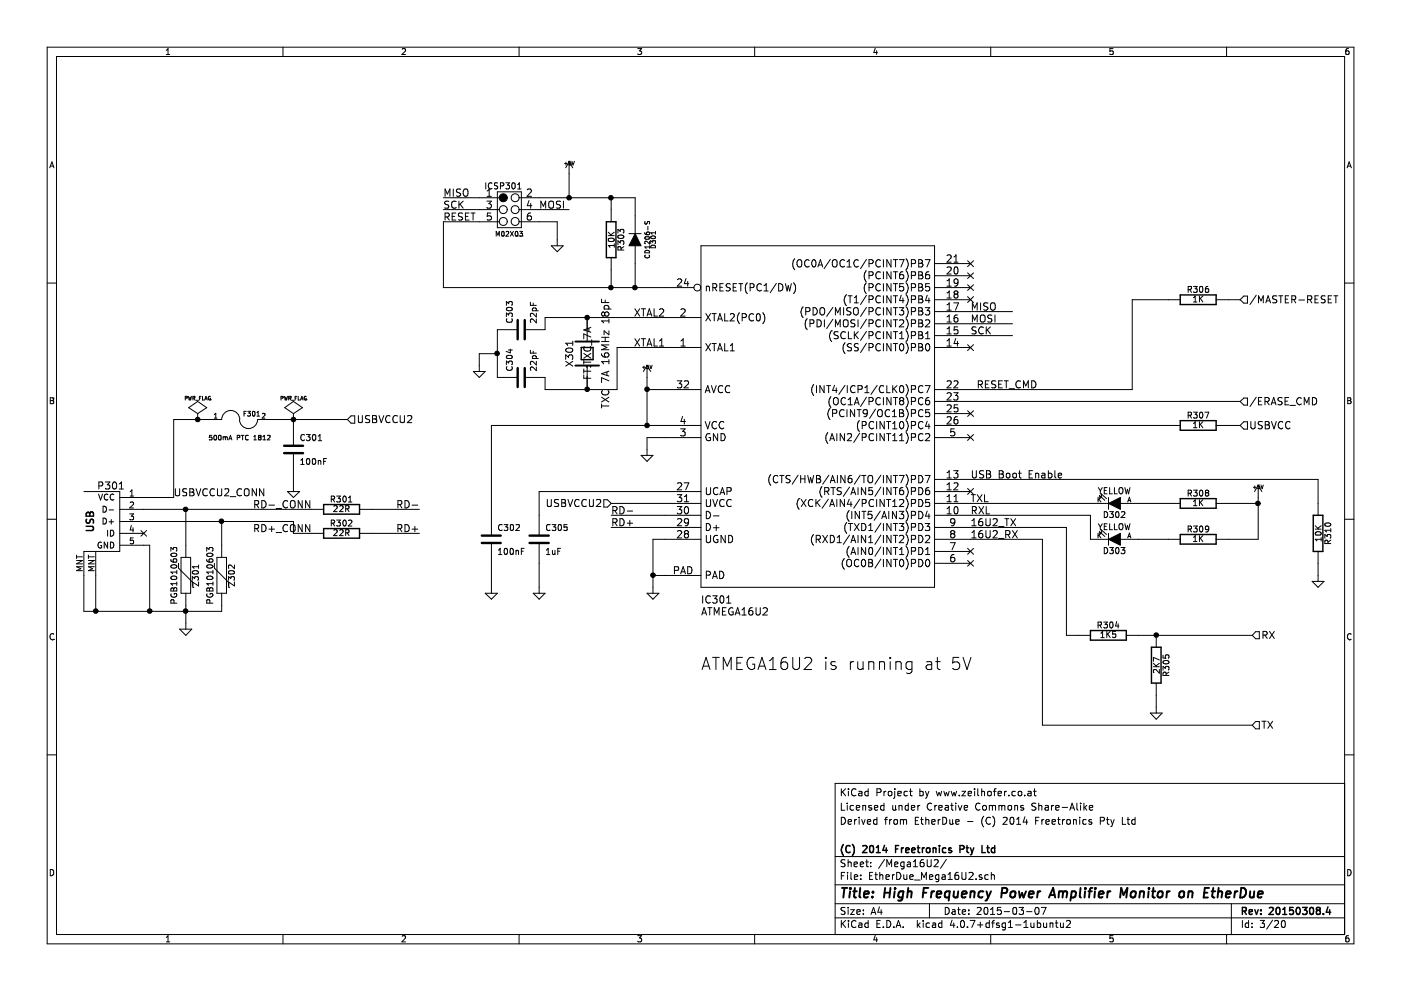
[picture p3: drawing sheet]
EESchema Schematic File Version 2
LIBS:EtherDue-rescue
LIBS:freetronics_kicad_sch_lib
LIBS:EtherDue-cache
LIBS:EtherDue_Connectors-cache
LIBS:EtherDue_Ethernet-cache
LIBS:EtherDue_MCU-cache
LIBS:EtherDue_Mega16U2-cache
LIBS:EtherDue_peripherals-cache
LIBS:EtherDue_Power-cache
LIBS:power
LIBS:device
LIBS:transistors
LIBS:conn
LIBS:linear
LIBS:regul
LIBS:74xx
LIBS:cmos4000
LIBS:adc-dac
LIBS:memory
LIBS:xilinx
LIBS:microcontrollers
LIBS:dsp
LIBS:microchip
LIBS:analog_switches
LIBS:motorola
LIBS:texas
LIBS:intel
LIBS:audio
LIBS:interface
LIBS:digital-audio
LIBS:philips
LIBS:display
LIBS:cypress
LIBS:siliconi
LIBS:opto
LIBS:atmel
LIBS:contrib
LIBS:valves
LIBS:zeilhofer
LIBS:w_transistor
LIBS:w_logic
LIBS:w_memory
EELAYER 25 0
EELAYER END
$Descr A4 11693 8268
encoding utf-8
Sheet 3 20
Title "High Frequency Power Amplifier Monitor on EtherDue"
Date "2015-03-07"
Rev "20150308.4"
Comp "(C) 2014 Freetronics Pty Ltd"
Comment1 ""
Comment2 "Derived from EtherDue - (C) 2014 Freetronics Pty Ltd"
Comment3 "Licensed under Creative Commons Share-Alike"
Comment4 "KiCad Project by www.zeilhofer.co.at"
$EndDescr
Wire Wire Line
	9000 5300 8900 5300
Wire Wire Line
	5300 1800 5300 1650
Wire Wire Line
	8900 5300 8900 4400
Wire Wire Line
	8100 4500 8700 4500
Wire Wire Line
	8100 4200 9100 4200
Wire Wire Line
	9750 4200 9500 4200
Wire Wire Line
	10500 4150 10500 4500
Wire Wire Line
	10500 4500 10250 4500
Wire Wire Line
	10250 3550 10350 3550
Wire Wire Line
	8100 3350 10350 3350
Wire Wire Line
	8100 3250 9450 3250
Wire Wire Line
	3100 4450 3500 4450
Wire Wire Line
	2600 4450 2450 4450
Wire Wire Line
	2450 4450 2450 4350
Connection ~ 1850 4350
Wire Wire Line
	2450 4350 1200 4350
Wire Wire Line
	1550 4550 1550 4250
Connection ~ 800  5100
Wire Wire Line
	800  5100 800  4800
Wire Wire Line
	1200 4550 1250 4550
Wire Wire Line
	1550 5050 1550 5200
Wire Wire Line
	2450 3950 2450 4050
Wire Wire Line
	2450 3550 2450 3500
Wire Wire Line
	5550 4300 5100 4300
Connection ~ 5450 4800
Wire Wire Line
	5550 4500 5450 4500
Wire Wire Line
	5450 4500 5450 4900
Wire Wire Line
	5550 4100 4500 4100
Wire Wire Line
	4500 4100 4500 4300
Wire Wire Line
	4100 4700 4100 4900
Connection ~ 5400 3250
Wire Wire Line
	5400 3150 5400 3550
Wire Wire Line
	4550 3250 5150 3250
Wire Wire Line
	5550 2650 4550 2650
Wire Wire Line
	4000 2950 4000 3050
Connection ~ 4900 2650
Wire Wire Line
	4550 3250 4550 3150
Wire Wire Line
	4550 2650 4550 2750
Connection ~ 4150 2950
Wire Wire Line
	4150 2750 4150 3150
Connection ~ 5100 2400
Wire Wire Line
	5550 2400 3700 2400
Wire Wire Line
	3700 2400 3700 1850
Wire Wire Line
	5300 2400 5300 2200
Connection ~ 5100 1650
Wire Wire Line
	5300 1650 4500 1650
Wire Wire Line
	4750 1650 4750 1450
Wire Wire Line
	4650 2000 4650 1850
Wire Wire Line
	3700 1850 4000 1850
Wire Wire Line
	4000 1750 3700 1750
Wire Wire Line
	4000 1650 3700 1650
Wire Wire Line
	4500 1750 4750 1750
Wire Wire Line
	4650 1850 4500 1850
Wire Wire Line
	5100 1750 5100 1650
Connection ~ 4750 1650
Wire Wire Line
	5100 2250 5100 2400
Connection ~ 5300 2400
Wire Wire Line
	8100 2600 8450 2600
Wire Wire Line
	8100 2700 8450 2700
Wire Wire Line
	8100 2800 8450 2800
Wire Wire Line
	5150 3250 5150 2900
Wire Wire Line
	5150 2900 5550 2900
Connection ~ 4900 3250
Wire Wire Line
	5550 3250 5400 3250
Wire Wire Line
	5550 3550 4100 3550
Wire Wire Line
	4100 3550 4100 4300
Connection ~ 5400 3550
Wire Wire Line
	4500 4700 4500 4900
Wire Wire Line
	5100 4200 5550 4200
Wire Wire Line
	5550 4800 5450 4800
Wire Wire Line
	5400 3750 5400 3650
Wire Wire Line
	5400 3650 5550 3650
Wire Wire Line
	5550 4400 5100 4400
Wire Wire Line
	1200 4150 1450 4150
Wire Wire Line
	1450 4150 1450 3500
Wire Wire Line
	1450 3500 1750 3500
Wire Wire Line
	2900 3500 2250 3500
Connection ~ 2450 3500
Connection ~ 1550 4250
Wire Wire Line
	1850 5050 1850 5100
Connection ~ 1550 5100
Wire Wire Line
	1850 5100 700  5100
Wire Wire Line
	1250 4550 1250 5100
Connection ~ 1250 5100
Wire Wire Line
	700  5100 700  4800
Wire Wire Line
	1850 4550 1850 4350
Wire Wire Line
	2600 4250 1200 4250
Wire Wire Line
	3100 4250 3500 4250
Wire Wire Line
	9450 3250 9450 2500
Wire Wire Line
	9450 2500 9750 2500
Wire Wire Line
	10350 2500 10250 2500
Wire Wire Line
	9750 3550 8100 3550
Wire Wire Line
	11000 4800 11000 4700
Wire Wire Line
	8100 4000 11000 4000
Wire Wire Line
	11000 4000 11000 4200
Wire Wire Line
	10250 4200 10500 4200
Connection ~ 10500 4200
Wire Wire Line
	9500 4500 9750 4500
Wire Wire Line
	8100 4300 9100 4300
Wire Wire Line
	9100 4300 9100 4500
Wire Wire Line
	8900 4400 8100 4400
Wire Wire Line
	8700 4500 8700 6050
Wire Wire Line
	8700 6050 10450 6050
Connection ~ 1650 3500
Wire Wire Line
	9500 5300 10450 5300
Connection ~ 9650 5300
Wire Wire Line
	9650 5800 9650 5900
$Comp
L GND-RESCUE-EtherDue #PWR039
U 1 1
P 9650 5900
F 0 "#PWR039" H 9650 5900 30  0001 C CNN
F 1 "GND" H 9650 5830 30  0001 C CNN
F 2 "" H 9650 5900 60  0001 C CNN
F 3 "" H 9650 5900 60  0001 C CNN
	1    9650 5900
	1    0    0    -1  
$EndComp
$Comp
L R R305
U 1 1
P 9650 5550
F 0 "R305" V 9730 5550 50  0000 C CNN
F 1 "2K7" V 9650 5550 50  0000 C CNN
F 2 "SM0402_r" H 9650 5550 60  0001 C CNN
F 3 "" H 9650 5550 60  0001 C CNN
	1    9650 5550
	1    0    0    -1  
$EndComp
$Comp
L R R304
U 1 1
P 9250 5300
F 0 "R304" V 9330 5300 50  0000 C CNN
F 1 "1K5" V 9250 5300 50  0000 C CNN
F 2 "SM0402_r" H 9250 5300 60  0001 C CNN
F 3 "" H 9250 5300 60  0001 C CNN
	1    9250 5300
	0    -1   -1   0   
$EndComp
$Comp
L PWR_FLAG #FLG040
U 1 1
P 2450 3500
F 0 "#FLG040" H 2450 3595 30  0001 C CNN
F 1 "PWR_FLAG" H 2450 3680 30  0000 C CNN
F 2 "" H 2450 3500 60  0001 C CNN
F 3 "" H 2450 3500 60  0001 C CNN
	1    2450 3500
	1    0    0    -1  
$EndComp
$Comp
L PWR_FLAG #FLG041
U 1 1
P 1650 3500
F 0 "#FLG041" H 1650 3595 30  0001 C CNN
F 1 "PWR_FLAG" H 1650 3680 30  0000 C CNN
F 2 "" H 1650 3500 60  0001 C CNN
F 3 "" H 1650 3500 60  0001 C CNN
	1    1650 3500
	1    0    0    -1  
$EndComp
Text HLabel 10450 6050 2    60   Input ~ 0
TX
Text HLabel 10450 5300 2    60   Input ~ 0
RX
Text HLabel 10350 3550 2    60   Input ~ 0
USBVCC
Text HLabel 10350 3350 2    60   Input ~ 0
/ERASE_CMD
Text HLabel 10350 2500 2    60   Input ~ 0
/MASTER-RESET
Text HLabel 5100 4200 0    60   Input ~ 0
USBVCCU2
Text HLabel 2900 3500 2    60   Input ~ 0
USBVCCU2
Text Notes 5850 5600 0    100  ~ 0
ATMEGA16U2 is running at 5V
Text Label 8100 4500 0    60   ~ 0
16U2_RX
Text Label 8100 4400 0    60   ~ 0
16U2_TX
Text Label 8100 4000 0    60   ~ 0
USB Boot Enable
NoConn ~ 8100 4700
NoConn ~ 8100 4600
Text Label 8100 4300 0    60   ~ 0
RXL
Text Label 8100 4200 0    60   ~ 0
TXL
$Comp
L +5V #PWR042
U 1 1
P 10500 4150
F 0 "#PWR042" H 10500 4240 20  0001 C CNN
F 1 "+5V" H 10500 4240 30  0000 C CNN
F 2 "" H 10500 4150 60  0001 C CNN
F 3 "" H 10500 4150 60  0001 C CNN
	1    10500 4150
	1    0    0    -1  
$EndComp
$Comp
L R R308
U 1 1
P 10000 4200
F 0 "R308" V 10080 4200 50  0000 C CNN
F 1 "1K" V 10000 4200 50  0000 C CNN
F 2 "SM0402_r" H 10000 4200 60  0001 C CNN
F 3 "" H 10000 4200 60  0001 C CNN
	1    10000 4200
	0    -1   -1   0   
$EndComp
$Comp
L R R309
U 1 1
P 10000 4500
F 0 "R309" V 10080 4500 50  0000 C CNN
F 1 "1K" V 10000 4500 50  0000 C CNN
F 2 "SM0402_r" H 10000 4500 60  0001 C CNN
F 3 "" H 10000 4500 60  0001 C CNN
	1    10000 4500
	0    -1   -1   0   
$EndComp
$Comp
L LED D303
U 1 1
P 9300 4500
F 0 "D303" H 9300 4600 50  0000 C CNN
F 1 "YELLOW" H 9300 4400 50  0000 C CNN
F 2 "zeilhofer:LED-0603" H 9300 4500 60  0001 C CNN
F 3 "" H 9300 4500 60  0001 C CNN
	1    9300 4500
	-1   0    0    1   
$EndComp
$Comp
L LED D302
U 1 1
P 9300 4200
F 0 "D302" H 9300 4300 50  0000 C CNN
F 1 "YELLOW" H 9300 4100 50  0000 C CNN
F 2 "zeilhofer:LED-0603" H 9300 4200 60  0001 C CNN
F 3 "" H 9300 4200 60  0001 C CNN
	1    9300 4200
	-1   0    0    1   
$EndComp
NoConn ~ 8100 4100
$Comp
L GND-RESCUE-EtherDue #PWR043
U 1 1
P 11000 4800
F 0 "#PWR043" H 11000 4800 30  0001 C CNN
F 1 "GND" H 11000 4730 30  0001 C CNN
F 2 "" H 11000 4800 60  0001 C CNN
F 3 "" H 11000 4800 60  0001 C CNN
	1    11000 4800
	1    0    0    -1  
$EndComp
$Comp
L R R310
U 1 1
P 11000 4450
F 0 "R310" V 11080 4450 50  0000 C CNN
F 1 "10K" V 11000 4450 50  0000 C CNN
F 2 "SM0402_r" H 11000 4450 60  0001 C CNN
F 3 "" H 11000 4450 60  0001 C CNN
	1    11000 4450
	1    0    0    -1  
$EndComp
NoConn ~ 8100 3650
$Comp
L R R307
U 1 1
P 10000 3550
F 0 "R307" V 10080 3550 50  0000 C CNN
F 1 "1K" V 10000 3550 50  0000 C CNN
F 2 "SM0402_r" H 10000 3550 60  0001 C CNN
F 3 "" H 10000 3550 60  0001 C CNN
	1    10000 3550
	0    -1   -1   0   
$EndComp
NoConn ~ 8100 3450
Text Label 8150 3250 0    60   ~ 0
RESET_CMD
$Comp
L R R306
U 1 1
P 10000 2500
F 0 "R306" V 10080 2500 50  0000 C CNN
F 1 "1K" V 10000 2500 50  0000 C CNN
F 2 "SM0402_r" H 10000 2500 60  0001 C CNN
F 3 "" H 10000 2500 60  0001 C CNN
	1    10000 2500
	0    -1   -1   0   
$EndComp
Text Label 3500 4450 2    60   ~ 0
RD+
Text Label 3500 4250 2    60   ~ 0
RD-
$Comp
L R R302
U 1 1
P 2850 4450
F 0 "R302" V 2930 4450 50  0000 C CNN
F 1 "22R" V 2850 4450 50  0000 C CNN
F 2 "SM0402_r" H 2850 4450 60  0001 C CNN
F 3 "" H 2850 4450 60  0001 C CNN
	1    2850 4450
	0    -1   -1   0   
$EndComp
$Comp
L R R301
U 1 1
P 2850 4250
F 0 "R301" V 2930 4250 50  0000 C CNN
F 1 "22R" V 2850 4250 50  0000 C CNN
F 2 "SM0402_r" H 2850 4250 60  0001 C CNN
F 3 "" H 2850 4250 60  0001 C CNN
	1    2850 4250
	0    -1   -1   0   
$EndComp
NoConn ~ 1200 4450
$Comp
L VR Z302
U 1 1
P 1850 4800
F 0 "Z302" V 1930 4800 50  0000 C CNN
F 1 "PGB1010603" V 1750 4800 50  0000 C CNN
F 2 "FT:0603" H 1850 4800 60  0001 C CNN
F 3 "" H 1850 4800 60  0001 C CNN
	1    1850 4800
	1    0    0    1   
$EndComp
$Comp
L VR Z301
U 1 1
P 1550 4800
F 0 "Z301" V 1630 4800 50  0000 C CNN
F 1 "PGB1010603" V 1450 4800 50  0000 C CNN
F 2 "FT:0603" H 1550 4800 60  0001 C CNN
F 3 "" H 1550 4800 60  0001 C CNN
	1    1550 4800
	1    0    0    1   
$EndComp
$Comp
L GND-RESCUE-EtherDue #PWR044
U 1 1
P 1550 5200
F 0 "#PWR044" H 1550 5200 30  0001 C CNN
F 1 "GND" H 1550 5130 30  0001 C CNN
F 2 "" H 1550 5200 60  0001 C CNN
F 3 "" H 1550 5200 60  0001 C CNN
	1    1550 5200
	1    0    0    -1  
$EndComp
$Comp
L GND-RESCUE-EtherDue #PWR045
U 1 1
P 2450 4050
F 0 "#PWR045" H 2450 4050 30  0001 C CNN
F 1 "GND" H 2450 3980 30  0001 C CNN
F 2 "" H 2450 4050 60  0001 C CNN
F 3 "" H 2450 4050 60  0001 C CNN
	1    2450 4050
	1    0    0    -1  
$EndComp
$Comp
L C C301
U 1 1
P 2450 3750
F 0 "C301" H 2500 3850 50  0000 L CNN
F 1 "100nF" H 2500 3650 50  0000 L CNN
F 2 "SM0402" H 2450 3750 60  0001 C CNN
F 3 "" H 2450 3750 60  0001 C CNN
	1    2450 3750
	1    0    0    -1  
$EndComp
$Comp
L FUSE F301
U 1 1
P 2000 3500
F 0 "F301" H 2100 3550 40  0000 C CNN
F 1 "500mA PTC 1812" H 2000 3350 40  0000 C CNN
F 2 "SM1812" H 2000 3500 60  0001 C CNN
F 3 "" H 2000 3500 60  0001 C CNN
	1    2000 3500
	1    0    0    -1  
$EndComp
$Comp
L USB_5PIN_SHELL P301
U 1 1
P 1000 4300
F 0 "P301" H 925 4550 60  0000 C CNN
F 1 "USB_5PIN_SHELL" H 1200 3950 60  0001 C CNN
F 2 "FT:USB-MICRO_TH_4PEGS" H 1000 4300 60  0001 C CNN
F 3 "" H 1000 4300 60  0001 C CNN
	1    1000 4300
	1    0    0    -1  
$EndComp
Text Label 5100 4400 0    60   ~ 0
RD+
Text Label 5100 4300 0    60   ~ 0
RD-
$Comp
L GND-RESCUE-EtherDue #PWR046
U 1 1
P 5450 4900
F 0 "#PWR046" H 5450 4900 30  0001 C CNN
F 1 "GND" H 5450 4830 30  0001 C CNN
F 2 "" H 5450 4900 60  0001 C CNN
F 3 "" H 5450 4900 60  0001 C CNN
	1    5450 4900
	1    0    0    -1  
$EndComp
$Comp
L GND-RESCUE-EtherDue #PWR047
U 1 1
P 5400 3750
F 0 "#PWR047" H 5400 3750 30  0001 C CNN
F 1 "GND" H 5400 3680 30  0001 C CNN
F 2 "" H 5400 3750 60  0001 C CNN
F 3 "" H 5400 3750 60  0001 C CNN
	1    5400 3750
	1    0    0    -1  
$EndComp
$Comp
L GND-RESCUE-EtherDue #PWR048
U 1 1
P 4500 4900
F 0 "#PWR048" H 4500 4900 30  0001 C CNN
F 1 "GND" H 4500 4830 30  0001 C CNN
F 2 "" H 4500 4900 60  0001 C CNN
F 3 "" H 4500 4900 60  0001 C CNN
	1    4500 4900
	1    0    0    -1  
$EndComp
$Comp
L GND-RESCUE-EtherDue #PWR049
U 1 1
P 4100 4900
F 0 "#PWR049" H 4100 4900 30  0001 C CNN
F 1 "GND" H 4100 4830 30  0001 C CNN
F 2 "" H 4100 4900 60  0001 C CNN
F 3 "" H 4100 4900 60  0001 C CNN
	1    4100 4900
	1    0    0    -1  
$EndComp
$Comp
L C C305
U 1 1
P 4500 4500
F 0 "C305" H 4550 4600 50  0000 L CNN
F 1 "1uF" H 4550 4400 50  0000 L CNN
F 2 "SM0402" H 4500 4500 60  0001 C CNN
F 3 "" H 4500 4500 60  0001 C CNN
	1    4500 4500
	1    0    0    -1  
$EndComp
$Comp
L C C302
U 1 1
P 4100 4500
F 0 "C302" H 4150 4600 50  0000 L CNN
F 1 "100nF" H 4150 4400 50  0000 L CNN
F 2 "SM0402" H 4100 4500 60  0001 C CNN
F 3 "" H 4100 4500 60  0001 C CNN
	1    4100 4500
	1    0    0    -1  
$EndComp
$Comp
L +5V #PWR050
U 1 1
P 5400 3150
F 0 "#PWR050" H 5400 3240 20  0001 C CNN
F 1 "+5V" H 5400 3240 30  0000 C CNN
F 2 "" H 5400 3150 60  0001 C CNN
F 3 "" H 5400 3150 60  0001 C CNN
	1    5400 3150
	1    0    0    -1  
$EndComp
$Comp
L GND-RESCUE-EtherDue #PWR051
U 1 1
P 4000 3050
F 0 "#PWR051" H 4000 3050 30  0001 C CNN
F 1 "GND" H 4000 2980 30  0001 C CNN
F 2 "" H 4000 3050 60  0001 C CNN
F 3 "" H 4000 3050 60  0001 C CNN
	1    4000 3050
	1    0    0    -1  
$EndComp
$Comp
L C C304
U 1 1
P 4350 3150
F 0 "C304" H 4400 3250 50  0000 L CNN
F 1 "22pF" H 4400 3050 50  0000 L CNN
F 2 "SM0402" H 4350 3150 60  0001 C CNN
F 3 "" H 4350 3150 60  0001 C CNN
	1    4350 3150
	0    -1   -1   0   
$EndComp
$Comp
L C C303
U 1 1
P 4350 2750
F 0 "C303" H 4400 2850 50  0000 L CNN
F 1 "22pF" H 4400 2650 50  0000 L CNN
F 2 "SM0402" H 4350 2750 60  0001 C CNN
F 3 "" H 4350 2750 60  0001 C CNN
	1    4350 2750
	0    -1   -1   0   
$EndComp
NoConn ~ 8100 2900
Text Label 8100 2800 0    60   ~ 0
SCK
Text Label 8100 2700 0    60   ~ 0
MOSI
Text Label 8100 2600 0    60   ~ 0
MISO
$Comp
L DIODE D301
U 1 1
P 5300 2000
F 0 "D301" H 5300 1850 40  0000 C CNN
F 1 "CD1206-S" H 5300 1900 40  0000 C CNN
F 2 "FT:1206_DIODE" H 5300 2000 60  0001 C CNN
F 3 "" H 5300 2000 60  0001 C CNN
	1    5300 2000
	0    -1   -1   0   
$EndComp
$Comp
L +5V #PWR052
U 1 1
P 4750 1450
F 0 "#PWR052" H 4750 1540 20  0001 C CNN
F 1 "+5V" H 4750 1540 30  0000 C CNN
F 2 "" H 4750 1450 60  0001 C CNN
F 3 "" H 4750 1450 60  0001 C CNN
	1    4750 1450
	1    0    0    -1  
$EndComp
$Comp
L R R303
U 1 1
P 5100 2000
F 0 "R303" V 5180 2000 50  0000 C CNN
F 1 "10K" V 5100 2000 50  0000 C CNN
F 2 "SM0402_r" H 5100 2000 60  0001 C CNN
F 3 "" H 5100 2000 60  0001 C CNN
	1    5100 2000
	1    0    0    -1  
$EndComp
$Comp
L GND-RESCUE-EtherDue #PWR053
U 1 1
P 4650 2000
F 0 "#PWR053" H 4650 2000 30  0001 C CNN
F 1 "GND" H 4650 1930 30  0001 C CNN
F 2 "" H 4650 2000 60  0001 C CNN
F 3 "" H 4650 2000 60  0001 C CNN
	1    4650 2000
	1    0    0    -1  
$EndComp
Text Label 4500 1750 0    60   ~ 0
MOSI
Text Label 3700 1850 0    60   ~ 0
RESET
Text Label 3700 1750 0    60   ~ 0
SCK
Text Label 3700 1650 0    60   ~ 0
MISO
$Comp
L M02X03 ICSP301
U 1 1
P 4300 1650
F 0 "ICSP301" H 4200 1750 50  0000 C CNN
F 1 "M02X03" H 4250 1350 40  0000 C CNN
F 2 "Pin_Headers:Pin_Header_Straight_2x03" H 4300 1650 60  0001 C CNN
F 3 "" H 4300 1650 60  0001 C CNN
	1    4300 1650
	1    0    0    -1  
$EndComp
$Comp
L ATMEGA16U2 IC301
U 1 1
P 6900 3250
F 0 "IC301" H 5850 1500 60  0000 L CNN
F 1 "ATMEGA16U2" H 5850 1400 60  0000 L CNN
F 2 "FT:QFN32" H 6900 3250 60  0001 C CNN
F 3 "" H 6900 3250 60  0001 C CNN
	1    6900 3250
	1    0    0    -1  
$EndComp
Wire Wire Line
	4900 2750 4900 2650
Wire Wire Line
	4900 3150 4900 3250
Text Label 5550 2900 2    60   ~ 0
XTAL1
Text Label 5550 2650 2    60   ~ 0
XTAL2
NoConn ~ 8100 2200
NoConn ~ 8100 2300
NoConn ~ 8100 2400
NoConn ~ 8100 2500
Text Label 2600 4250 2    60   ~ 0
RD-_CONN
Text Label 2600 4450 2    60   ~ 0
RD+_CONN
Text Label 1450 4150 0    60   ~ 0
USBVCCU2_CONN
$Comp
L CRYSTAL X301
U 1 1
P 4900 2950
F 0 "X301" H 4900 3100 60  0000 C CNN
F 1 "TXC 7A 16MHz 18pF" H 4900 2800 60  0000 C CNN
F 2 "FT:TXC_7A" H 4900 2950 60  0000 C CNN
F 3 "~" H 4900 2950 60  0000 C CNN
	1    4900 2950
	0    -1   -1   0   
$EndComp
Wire Wire Line
	4150 2950 4000 2950
$EndSCHEMATC
